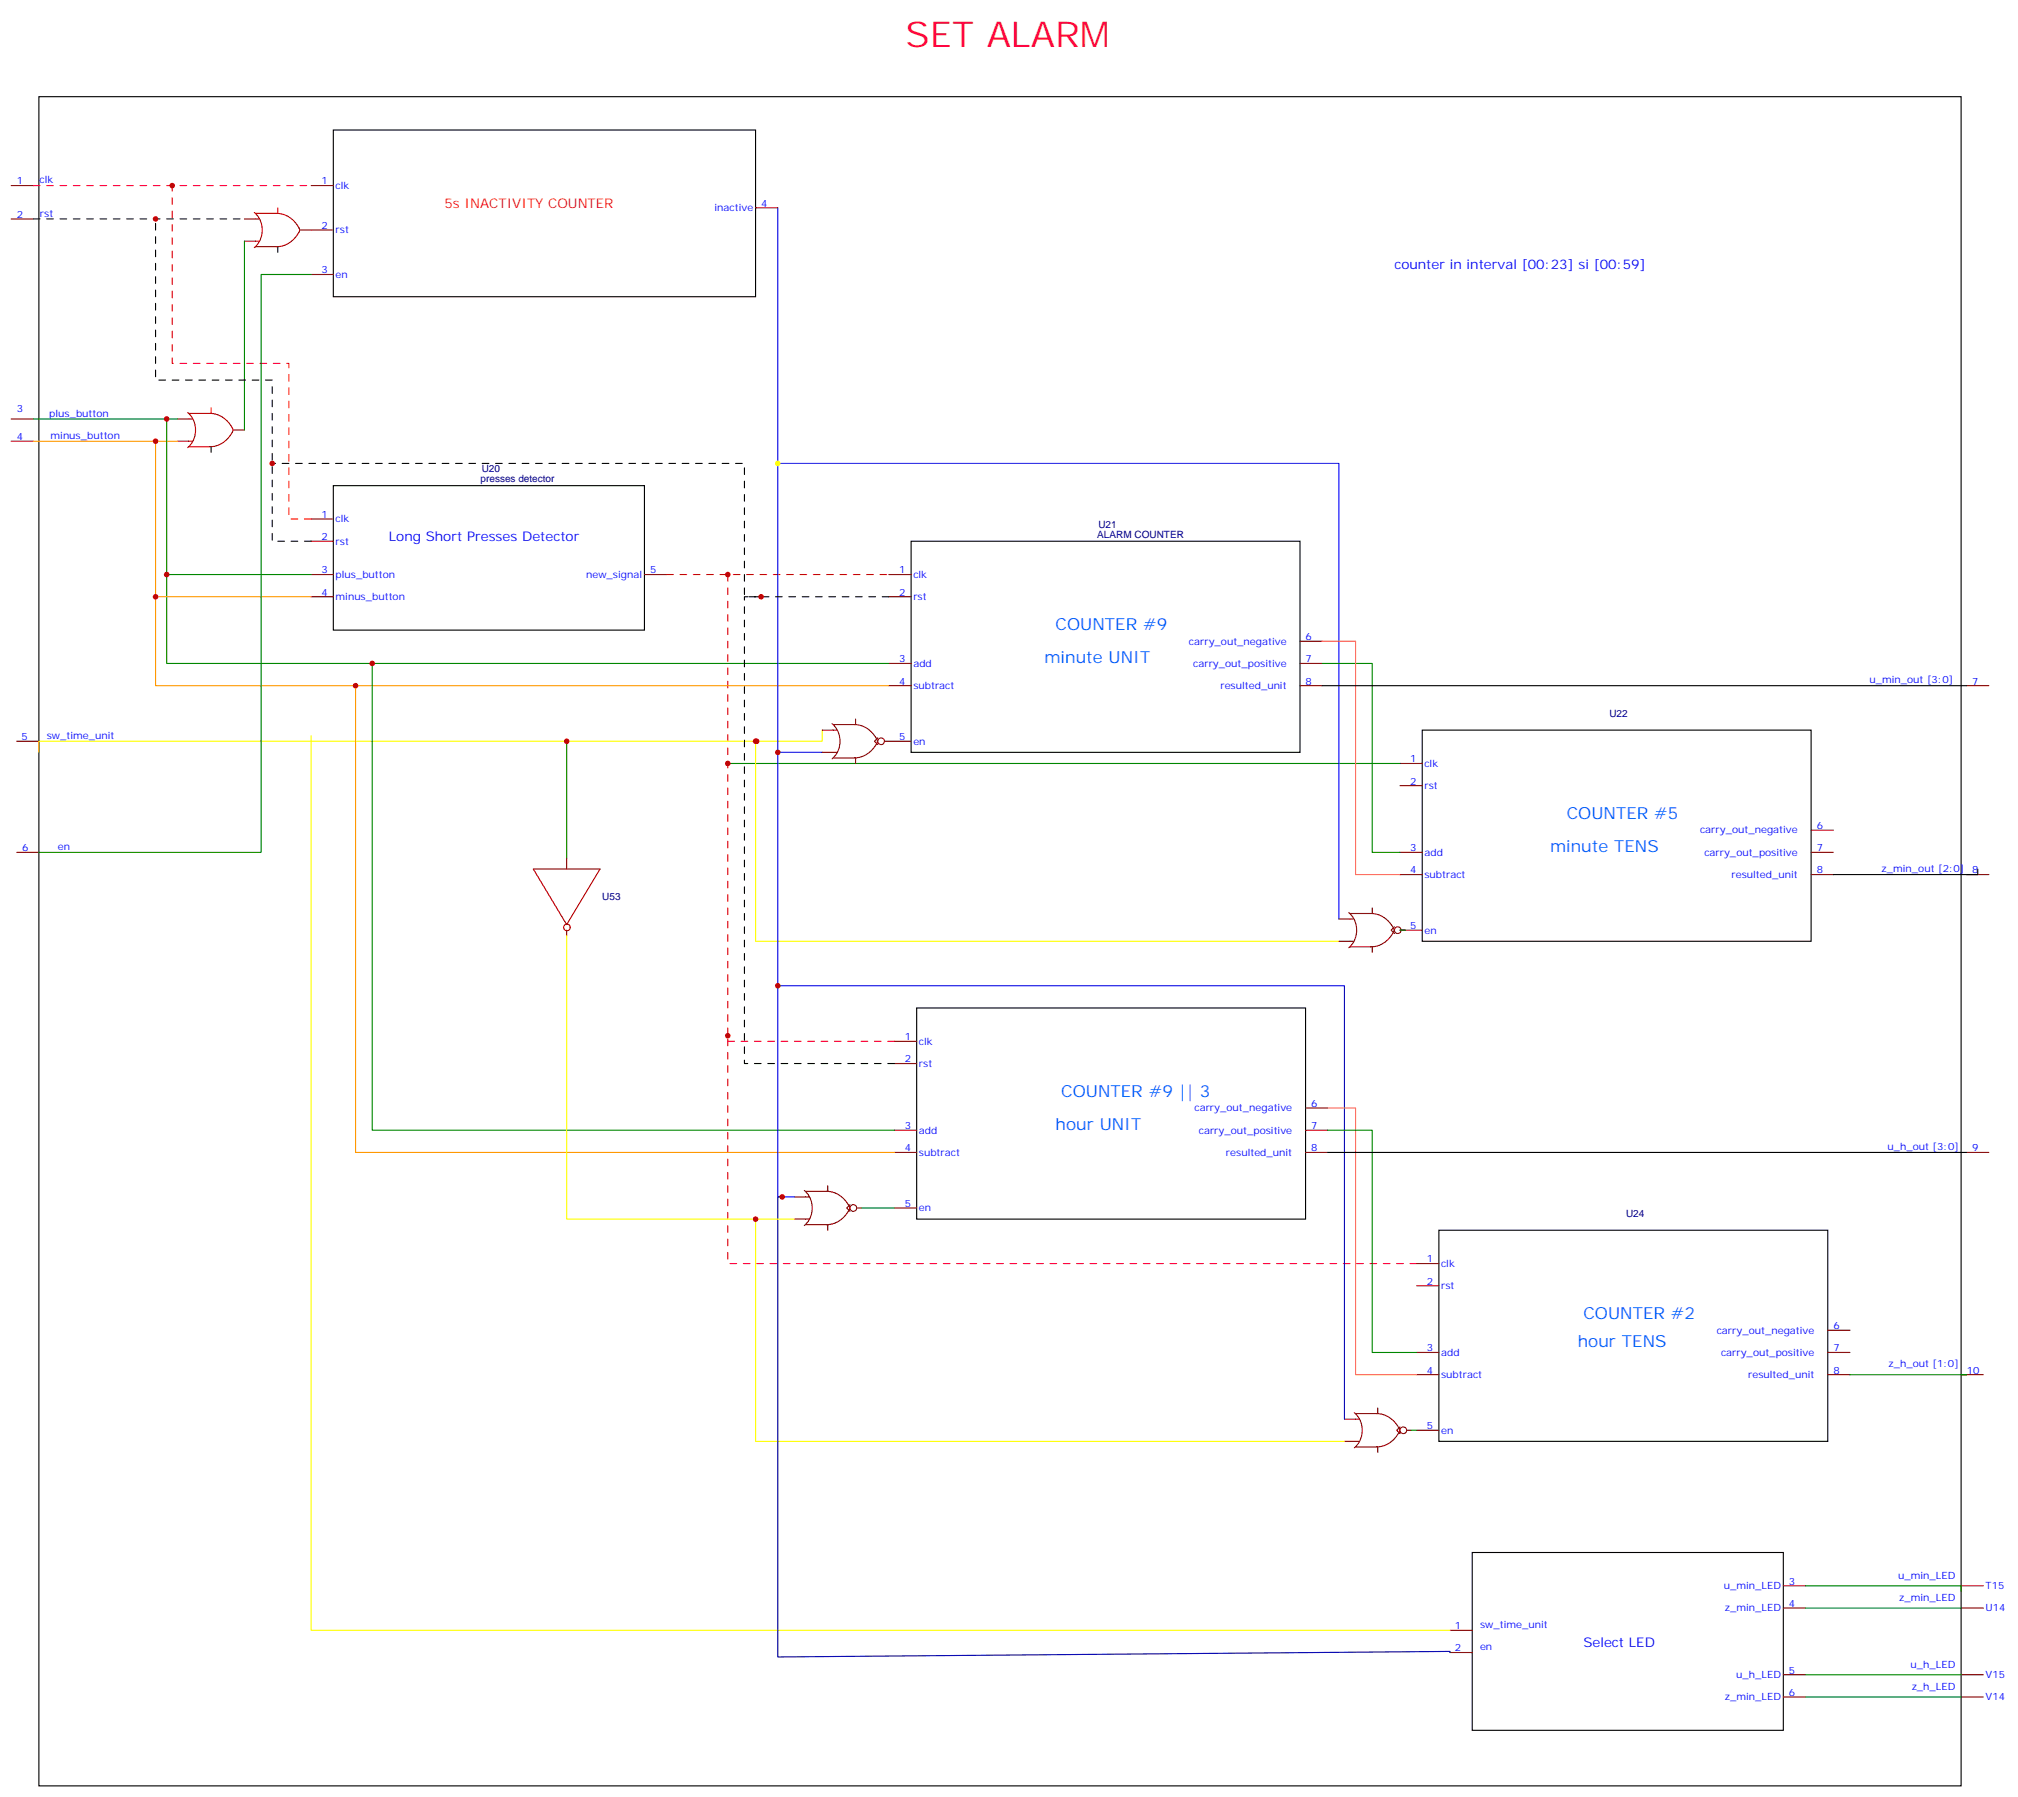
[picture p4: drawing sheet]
<svg xmlns="http://www.w3.org/2000/svg" width="641mm" height="570mm" viewBox="0 0 641 570" stroke-linecap="round" stroke-linejoin="round" font-family="sans-serif">
<g fill="none" stroke="#000" stroke-width=".35">
<path d="M12.3 30.7h610.4v536.2h-610.4zM105.8 41.3h134.1v52.9h-134.1zM88.2 78.3v1.8M67 141.8v1.8M105.8 154.2h98.8v45.8h-98.8zM289.3 171.8h123.4v67h-123.4zM419.8 217.7h204.6M451.6 231.8h123.4v67h-123.4zM627.9 275.9v1.7h-45.8M291 320h123.5v67h-123.5zM421.6 365.8h202.8M456.8 390.5h123.5v67.1h-123.5z"/>
<path d="M467.4 492.8h98.8v56.5h-98.8z"/>
</g>
<g fill="none" stroke="#870000" stroke-width=".35">
<path d="M3.5 58.9h7.1M98.8 58.9h7M3.5 69.5h7.1M77.6 69.5h3.5M77.6 76.6h3.5M95.2 73h10.6M239.9 66h7M98.8 87.1h7M3.5 133h7.1M56.4 133h3.6M74.1 136.5h3.5M3.5 140.1h7.1"/>
<path d="M56.4 140.1h3.6M98.8 164.7h7M98.8 171.8h7M98.8 182.4h7M98.8 189.4h7M204.6 182.4h7.1M282.2 182.4h7.1M282.2 189.4h7.1M282.2 210.6h7.1M282.2 217.7h7.1M412.7 210.6h7.1M412.7 203.6h7.1"/>
<path d="M412.7 217.7h7.1M624.4 217.7h7.1M5.3 235.3h7M261.1 231.8h4.5M261.1 238.8h4.5M264.2 229.7a7.4 7.4 0 0 1 0 11.2M264.6 230h6.7a8.2 8.2 0 0 1 7 4.6M271.6 228.2v1.8M278.3 236a8.2 8.2 0 0 1-7 4.6h-6.7M278.7 234.2l-1.1 1.1 1.1 1.1M280.8 235.3h8.5M271.6 240.6v1.8"/>
<path d="M444.5 242.4h7.1M444.5 249.4h7.1M5.3 270.6h7M179.9 272.3v3.6M444.5 270.6h7.1M444.5 277.6h7.1M575 270.6h7.1M575 263.5h7.1M575 277.6h7.1M624.4 277.6h7.1M179.9 295.3v1.7M425.1 291.7h4.6"/>
<path d="M425.1 298.8h4.6M428.2 289.7a7.4 7.4 0 0 1 0 11.2M428.6 290h6.7a8.2 8.2 0 0 1 7.1 4.5M435.7 288.2v1.8M442.4 296a8.2 8.2 0 0 1-7.1 4.6h-6.7M442.7 294.2l-1 1.1 1 1M444.5 295.3h7.1M435.7 300.6v1.7M284 330.6h7M284 337.6h7M284 358.8h7M414.5 358.8h7.1"/>
<path d="M414.5 351.7h7.1M252.2 379.9h4.6M255.4 377.9a7.4 7.4 0 0 1 0 11.1M255.8 378.2h6.7a8.2 8.2 0 0 1 7 4.5M262.8 376.4v1.8M284 365.8h7M414.5 365.8h7.1M624.4 365.8h7.1M252.2 387h4.6M262.8 388.8v1.7M269.5 384.2a8.2 8.2 0 0 1-7 4.6h-6.7M269.9 382.4l-1.1 1.1 1.1 1"/>
<path d="M272 383.5h1.4M284 383.5h7M449.8 401.1h7M449.8 408.2h7M449.8 429.3h7M449.8 436.4h7M580.3 429.3h7.1M580.3 422.3h7.1M580.3 436.4h7.1M622.7 436.4h7M426.9 450.5h4.5M426.9 457.6h4.5"/>
<path d="M430 448.4a7.4 7.4 0 0 1 0 11.2M430.4 448.7h6.7a8.2 8.2 0 0 1 7 4.6M437.4 447v1.7M437.4 459.3v1.8M444.1 454.8a8.2 8.2 0 0 1-7 4.5h-6.7M444.5 453l-1.1 1 1.1 1.1M446.6 454h1.4M449.8 454h7M460.4 517.5h7M566.2 503.4h7.1M566.2 510.5h7.1M622.7 503.4h7"/>
<path d="M622.7 510.5h7M460.4 524.6h7M566.2 531.6h7.1M566.2 538.7h7.1M622.7 531.6h7M622.7 538.7h7"/>
<circle cx="279.8" cy="235.3" r="1.06"/>
<circle cx="443.8" cy="295.3" r="1.06"/>
<circle cx="270.9" cy="383.5" r="1.06"/>
<circle cx="445.6" cy="454" r="1.06"/>
</g>
<path d="M88.2 66v1.7M67 129.5v1.7" fill="none" stroke="#f00" stroke-width=".35"/>
<g fill="none" stroke="#a10000" stroke-width=".35">
<path d="M80.7 67.4a7.4 7.4 0 0 1 0 11.2M81.1 67.7h6.7a8.2 8.2 0 0 1 7.1 4.6M81.1 76.6h1.1M81.1 69.5h1.1M94.9 73.8a8.2 8.2 0 0 1-7.1 4.5h-6.7M94.9 72.3a1.07 1.07 0 0 1 0 1.4M59.6 130.9a7.4 7.4 0 0 1 0 11.2M60 131.2h6.7a8.2 8.2 0 0 1 7.3 5.3 8.2 8.2 0 0 1-7.3 5.3h-6.7M60 133h1M60 140.1h1M278.3 234.6a1.07 1.07 0 0 1 0 1.4M169.3 275.9h21.2l-10.6 17.6z"/>
<path d="M442.4 294.6a1.07 1.07 0 0 1 0 1.4M269.5 382.8a1.07 1.07 0 0 1 0 1.4M444.1 453.3a1.07 1.07 0 0 1 0 1.4"/>
<circle cx="180" cy="294.4" r="1.06"/>
</g>
<g fill="none" stroke="#008700" stroke-width=".35">
<path d="M77.6 76.6v59.9M98.8 87.1h-15.9v183.5h-70.6M10.6 133h45.8M52.9 133v77.6h229.3M52.9 182.4h45.9M118.2 210.6v148.2h165.8M419.8 210.6h15.9v60h8.8M179.9 235.3v37M231.1 242.4h213.4M444.5 295.3h1.8M421.6 358.8h14.1v70.5h14.1M273.4 383.5h10.6"/>
<path d="M587.4 436.4h37h-1.7M448 454h1.8M573.3 503.4h49.4v1.8M573.3 510.5h49.4M573.3 531.6h49.4M573.3 538.7h49.4"/>
</g>
<path d="M10.6 140.1h45.8M49.4 140.1v77.6h232.8M112.9 217.7v148.1h171.1" fill="none" stroke="#f90" stroke-width=".35"/>
<path d="M10.6 58.9h88.2" fill="none" stroke="#f03" stroke-width=".35" stroke-dasharray="2.1 2.1"/>
<path d="M10.6 69.5h67" fill="none" stroke="#300" stroke-width=".35" stroke-dasharray="2.1 2.1"/>
<path d="M98.8 164.7h-7.1v-49.3h-37v-56.5M211.7 182.4h70.5M284 330.6h-52.9v-148.2M449.8 401.1h-218.7v-72.3" fill="none" stroke="#f00" stroke-width=".35" stroke-dasharray="2.1 2.1"/>
<path d="M98.8 171.8h-12.4v-51.2h-37v-51.1M282.2 189.4h-45.8v-42.3h-150M284 337.6h-47.6v-148.2h5.3" fill="none" stroke="#000" stroke-width=".35" stroke-dasharray="2.1 2.1"/>
<path d="M98.8 233.5v284h361.6M240.2 235.3h-227.9v3.5M261.1 231.8v3.5h-21.2v63.5h185.2M179.9 297v90h72.3M239.9 387v70.6h187" fill="none" stroke="#ff0" stroke-width=".35"/>
<path d="M49.4 189.4h49.4" fill="none" stroke="#f93" stroke-width=".35"/>
<path d="M246.9 66v172.8h14.2M246.9 147.1h178.2v144.6M246.9 238.8v141.1h5.3M246.9 312.9h180v137.6" fill="none" stroke="#00f" stroke-width=".35"/>
<path d="M419.8 203.6h10.6v74h14.1M421.6 351.7h8.8v84.7h19.4" fill="none" stroke="#f63" stroke-width=".35"/>
<path d="M248.4 379.9h-1.5v146.1l213.5-1.8v.4" fill="none" stroke="#009" stroke-width=".35"/>
<g fill="#c00">
<circle cx="54.7" cy="58.9" r=".88"/>
<circle cx="49.4" cy="69.5" r=".88"/>
<circle cx="231.1" cy="182.4" r=".88"/>
<circle cx="231.1" cy="242.4" r=".88"/>
<circle cx="231.1" cy="328.8" r=".88"/>
<circle cx="49.4" cy="140.1" r=".88"/>
<circle cx="52.9" cy="133" r=".88"/>
<circle cx="112.9" cy="217.7" r=".88"/>
<circle cx="52.9" cy="182.4" r=".88"/>
<circle cx="49.4" cy="189.4" r=".88"/>
<circle cx="118.2" cy="210.6" r=".88"/>
</g>
<circle cx="246.9" cy="147.1" r=".88" fill="#ff0"/>
<g fill="#c00">
<circle cx="86.4" cy="147.1" r=".88"/>
<circle cx="241.7" cy="189.4" r=".88"/>
<circle cx="240.2" cy="235.3" r=".88"/>
<circle cx="239.9" cy="235.3" r=".88"/>
<circle cx="246.9" cy="238.8" r=".88"/>
<circle cx="246.9" cy="312.9" r=".88"/>
<circle cx="248.4" cy="379.9" r=".88"/>
<circle cx="179.9" cy="235.3" r=".88"/>
<circle cx="239.9" cy="387" r=".88"/>
</g>
<text font-size="11.3" fill="#f06" x="287.5" y="14.8">SET ALARM</text>
<g font-size="5.3" fill="#06f">
<text x="335.1" y="200">COUNTER #9</text>
<text x="331.6" y="210.6">minute UNIT</text>
<text x="497.4" y="260">COUNTER #5</text>
<text x="492.1" y="270.6">minute TENS</text>
<text x="336.9" y="348.2">COUNTER #9 || 3</text>
<text x="335.1" y="358.8">hour UNIT</text>
<text x="502.7" y="418.7">COUNTER #2</text>
<text x="500.9" y="427.6">hour TENS</text>
</g>
<text font-size="4.2" fill="#f03" x="141.1" y="66">5s INACTIVITY COUNTER</text>
<g font-size="4.2" fill="#00f">
<text x="442.7" y="85.4">counter in interval [00:23] si [00:59]</text>
<text x="123.5" y="171.8">Long Short Presses Detector</text>
<text x="502.7" y="522.8">Select LED</text>
</g>
<g font-size="3.2" fill="#00f">
<text x="5.3" y="58.6">1</text>
<text x="12.5" y="58.2">clk</text>
<text x="102.1" y="58.6">1</text>
<text x="106.5" y="60">clk</text>
<text x="241.7" y="65.6">4</text>
<text x="5.3" y="69.1">2</text>
<text x="12.7" y="68.8">rst</text>
<text x="226.9" y="67">inactive</text>
<text x="102.1" y="72.7">2</text>
<text x="106.5" y="74.1">rst</text>
<text x="102.1" y="86.8">3</text>
<text x="106.5" y="88.2">en</text>
<text x="5.3" y="130.9">3</text>
<text x="15.6" y="132.3">plus_button</text>
<text x="5.3" y="139.7">4</text>
<text x="16" y="139.3">minus_button</text>
<text x="102.1" y="164.4">1</text>
<text x="106.5" y="165.8">clk</text>
<text x="102.1" y="171.4">2</text>
<text x="106.5" y="172.9">rst</text>
<text x="102.1" y="182">3</text>
<text x="106.5" y="183.4">plus_button</text>
<text x="186.1" y="183.4">new_signal</text>
<text x="206.4" y="182">5</text>
<text x="285.5" y="182">1</text>
<text x="290" y="183.4">clk</text>
<text x="102.1" y="189.1">4</text>
<text x="106.5" y="190.5">minus_button</text>
<text x="285.5" y="189.1">2</text>
<text x="290" y="190.5">rst</text>
<text x="414.5" y="203.2">6</text>
<text x="377.5" y="204.6">carry_out_negative</text>
<text x="285.5" y="210.3">3</text>
<text x="290" y="211.7">add</text>
<text x="378.9" y="211.7">carry_out_positive</text>
<text x="414.5" y="210.3">7</text>
<text x="285.5" y="217.3">4</text>
<text x="290" y="218.7">subtract</text>
<text x="387.5" y="218.7">resulted_unit</text>
<text x="414.5" y="217.3">8</text>
<text x="593.5" y="217">u_min_out [3:0]</text>
<text x="626.2" y="217.3">7</text>
<text x="6.8" y="234.9">5</text>
<text x="14.8" y="234.6">sw_time_unit</text>
<text x="285.5" y="234.9">5</text>
<text x="290" y="236.4">en</text>
<text x="447.8" y="242">1</text>
<text x="452.3" y="243.4">clk</text>
<text x="447.8" y="249.1">2</text>
<text x="452.3" y="250.5">rst</text>
<text x="576.8" y="263.2">6</text>
<text x="18.3" y="269.9">en</text>
<text x="539.8" y="264.6">carry_out_negative</text>
<text x="7.1" y="270.2">6</text>
<text x="447.8" y="270.2">3</text>
<text x="452.3" y="271.6">add</text>
<text x="541.1" y="271.6">carry_out_positive</text>
<text x="576.8" y="270.2">7</text>
<text x="447.8" y="277.3">4</text>
<text x="452.3" y="278.7">subtract</text>
<text x="549.8" y="278.7">resulted_unit</text>
<text x="576.8" y="277.3">8</text>
<text x="597.4" y="276.9">z_min_out [2:0]</text>
<text x="626.2" y="277.3">8</text>
<text x="447.8" y="294.9">5</text>
<text x="452.3" y="296.3">en</text>
<text x="287.3" y="330.2">1</text>
<text x="291.7" y="331.6">clk</text>
<text x="287.3" y="337.3">2</text>
<text x="291.7" y="338.7">rst</text>
<text x="379.3" y="352.8">carry_out_negative</text>
<text x="416.3" y="351.4">6</text>
<text x="287.3" y="358.4">3</text>
<text x="291.7" y="359.8">add</text>
<text x="380.6" y="359.8">carry_out_positive</text>
<text x="416.3" y="358.4">7</text>
<text x="287.3" y="365.5">4</text>
<text x="416.3" y="365.5">8</text>
<text x="599.2" y="365.1">u_h_out [3:0]</text>
<text x="626.2" y="365.5">9</text>
<text x="291.7" y="366.9">subtract</text>
<text x="389.2" y="366.9">resulted_unit</text>
<text x="287.3" y="383.1">5</text>
<text x="291.7" y="384.5">en</text>
<text x="453.1" y="400.8">1</text>
<text x="453.1" y="407.8">2</text>
<text x="457.6" y="402.2">clk</text>
<text x="457.6" y="409.2">rst</text>
<text x="545.1" y="423.3">carry_out_negative</text>
<text x="582.1" y="421.9">6</text>
<text x="453.1" y="429">3</text>
<text x="457.6" y="430.4">add</text>
<text x="546.4" y="430.4">carry_out_positive</text>
<text x="582.1" y="429">7</text>
<text x="453.1" y="436">4</text>
<text x="457.6" y="437.4">subtract</text>
<text x="555" y="437.4">resulted_unit</text>
<text x="582.1" y="436">8</text>
<text x="599.6" y="433.9">z_h_out [1:0]</text>
<text x="624.4" y="436">10</text>
<text x="453.1" y="453.7">5</text>
<text x="457.6" y="455.1">en</text>
<text x="568" y="503.1">3</text>
<text x="602.7" y="501.3">u_min_LED</text>
<text x="547.3" y="504.5">u_min_LED</text>
<text x="603" y="508.4">z_min_LED</text>
<text x="630.4" y="504.5">T15</text>
<text x="547.6" y="511.5">z_min_LED</text>
<text x="568" y="510.1">4</text>
<text x="630.4" y="511.5">U14</text>
<text x="461.9" y="517.2">1</text>
<text x="469.9" y="516.8">sw_time_unit</text>
<text x="461.9" y="524.2">2</text>
<text x="469.9" y="523.9">en</text>
<text x="551.2" y="532.7">u_h_LED</text>
<text x="568" y="531.3">5</text>
<text x="606.6" y="529.5">u_h_LED</text>
<text x="630.4" y="532.7">V15</text>
<text x="547.6" y="539.8">z_min_LED</text>
<text x="568" y="538.3">6</text>
<text x="607" y="536.6">z_h_LED</text>
<text x="630.4" y="539.8">V14</text>
</g>
<g font-size="3.2" fill="#000080">
<text x="152.9" y="149.9">U20</text>
<text x="152.6" y="153.1">presses detector</text>
<text x="348.7" y="167.6">U21</text>
<text x="348.4" y="170.7">ALARM COUNTER</text>
<text x="511" y="227.5">U22</text>
<text x="191.2" y="285.8">U53</text>
<text x="516.3" y="386.3">U24</text>
</g>
</svg>
